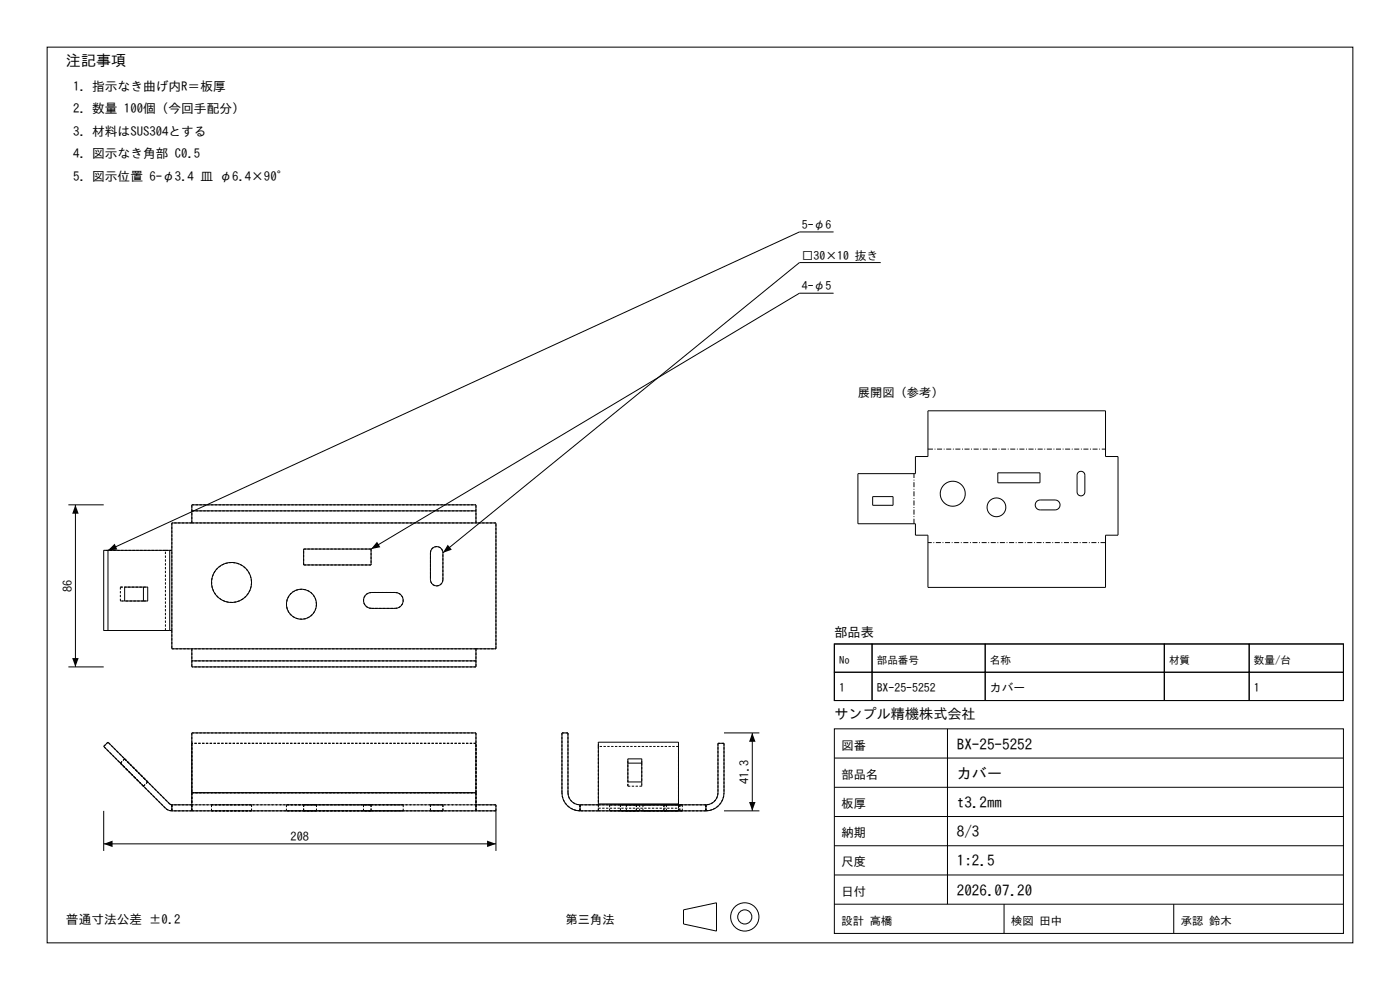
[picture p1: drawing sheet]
<svg xmlns="http://www.w3.org/2000/svg" width="297mm" height="210mm" viewBox="0 0 297 210" stroke-linecap="round" stroke-linejoin="round" font-family="sans-serif">
<g fill="none" stroke="#000" stroke-width=".21">
<path d="M10 10h277v190h-277zM176.8 49.2h-7.2l-146.7 67.5v17M186.8 55.7h-17.2l-75.6 61.6M176.8 62.2h-7.2l-90.9 54.3M14.5 107.1h7.5M16 107.1v34.4M36 116.7h.5M36 116.7v17M36 116.7h-14v17h14M36.5 110.9h68.7v26.7h-68.7zM40.7 108.4v2.5M40.7 108.4v-1.3h60.3v1.3"/>
<path d="M40.7 108.4h60.3M64.4 116.5h14.3v3.3h-14.3zM91.9 116.2a1.32 1.32 0 0 1 2.1 1.1v5.7a1.32 1.32 0 0 1-1.4 1.3 1.32 1.32 0 0 1-1.3-1.3v-5.7l.1-.4zM101 108.4v2.5M182 100.5h12.2v-3.7h2.7v-9.7h37.6v9.7h2.7v16.7h-2.7v11.1h-37.6v-11.1h-2.7v-2.4h-12.2zM185.1 105.3h4.4v1.9h-4.4zM211.7 100.3h8.9v2.1h-8.9zM219.9 106.4l.8-.3h3.1a1.05 1.05 0 0 1 1.1 1 1.05 1.05 0 0 1-1.1 1.1h-3.1a1.05 1.05 0 0 1-1-.7 1.05 1.05 0 0 1 .2-1.1zM228.7 100.2a.83 .83 0 0 1 .9-.2 .83 .83 0 0 1 .5 .8v3.6a.83 .83 0 0 1-.8 .8 .83 .83 0 0 1-.8-.8v-3.6zM26.4 124.5h4.9v3h-4.9zM30.4 124.5v3M36 133.7h.5"/>
<path d="M40.7 137.6v2.6M77.5 126.3l.8-.6h.5h5.1a1.69 1.69 0 0 1 1.6 1.7 1.69 1.69 0 0 1-1.6 1.7h-5.1a1.69 1.69 0 0 1-1.5-1 1.69 1.69 0 0 1 .2-1.8zM101 137.6v2.6M177 136.6h8v6h-8zM177 136.6h108v12h-108zM185 136.6h24v6h-24zM209 136.6h38v6h-38zM247 136.6h18v6h-18zM265 136.6h20v6h-20zM14.5 141.5h7.5M40.7 140.2v1.3h60.3v-1.3M40.7 140.2h60.3"/>
<path d="M153.6 155.5h7.5M159.6 155.5v16.5M177 154.6h108v43.4h-108zM177 142.6h8v6h-8zM185 142.6h24v6h-24zM201 154.6v37.2M209 142.6h38v6h-38zM247 142.6h18v6h-18zM265 142.6h20v6h-20zM22 172v8.5M22 179h83.2M36.5 170.7l-.5-.2-13.1-13.1-.9 .9 13.1 13.1 .4 .3 1 .3"/>
<path d="M36.5 172h68.7M36.5 170.7h4.2M36.5 170.7v1.3M40.7 168.2v3.8M40.7 168.2v-12.7h60.3v12.7M40.7 168.2h60.3M101 168.2v3.8M101 170.7h4.2v9.8M123.1 170.7a2.56 2.56 0 0 1-2.6-2.5v-12.7h-1.3v12.7a3.8 3.8 0 0 0 3.9 3.8M123.1 172h26.7M123.1 170.7h26.7M123.1 170.7v1.3"/>
<path d="M126.9 170.5v.2M126.9 170.5h17M126.9 170.5v-13.1h17v13.1M133.2 161.9h2.9M133.2 161h2.9v4.9h-2.9zM143.9 170.5v.2M149.8 170.7a2.56 2.56 0 0 0 2.5-2.5v-10.5h1.3v10.5a3.8 3.8 0 0 1-3.8 3.8M149.8 170.7v1.3M153.6 172h7.5M177 179.4h108M177 173.2h108M177 167h108"/>
<path d="M177 160.8h108M145 193l7-1.5v6l-7-1.5zM177 191.8h108M177 185.6h108M213 191.8v6.2M249 191.8v6.2"/>
<circle cx="202.1" cy="104.7" r="2.65"/>
<circle cx="211.4" cy="107.6" r="1.99"/>
<circle cx="49.1" cy="123.6" r="4.2"/>
<circle cx="63.9" cy="128.2" r="3.2"/>
<circle cx="158" cy="194.5" r="3"/>
<circle cx="158" cy="194.5" r="1.5"/>
</g>
<g fill="none" stroke="#000" stroke-width=".21" stroke-dasharray=".5 .3" stroke-linecap="butt">
<path d="M35.1 116.7h-13.1M36.5 110.9v5.8M36.5 116.7h-1.4M40.7 110.9h60.3M40.7 110.9h-4.2M40.7 107.1h60.3M40.7 110.9v-3.8M40.7 108.4h60.3M64.4 116.5h14.3M64.4 119.8v-3.3M78.7 116.5v3.3M78.7 119.8h-14.3"/>
<path d="M91.3 117.3v5.7M91.3 117.3a1.32 1.32 0 0 1 1.3-1.4 1.32 1.32 0 0 1 1.4 1.4M101 110.9v-3.8M105.2 110.9h-4.2M22 133.7h13.1M25.5 124.5h4.9M25.5 127.5v-3M25.5 124.5h.9M25.5 127.5h.9M30.4 127.5h-4.9M30.4 124.5h.9M30.4 127.5h.9"/>
<path d="M35.1 133.7v-17M36.5 137.6h4.2M36.5 133.7v-17M36.5 133.7v3.9M36.5 133.7h-1.4M40.7 137.6v3.9M53.4 123.6a4.2 4.2 0 0 1-6.2 3.8 4.2 4.2 0 0 1-.7-7.2 4.2 4.2 0 0 1 6.8 2.6l.1 .8M67.1 128.2a3.2 3.2 0 0 1-4.5 2.8 3.2 3.2 0 0 1-.6-5.3 3.2 3.2 0 0 1 5.1 1.8v.7M78.8 129.1a1.69 1.69 0 0 1-1.7-1.7 1.69 1.69 0 0 1 1.7-1.7M78.8 129.1h5.1M83.9 125.7h-5.1M83.9 125.7a1.69 1.69 0 0 1 1.6 1.7 1.69 1.69 0 0 1-1.6 1.7"/>
<path d="M94 123a1.32 1.32 0 0 1-1.4 1.3 1.32 1.32 0 0 1-1.3-1.3M94 123v-5.7M101 137.6h4.2M101 137.6h-60.3M101 137.6v3.9M105.2 137.6v-26.7M22 158.3l.9-.9M40.7 157.7v10.5M40.7 155.5h60.3M101 155.5v12.7M101 157.7h-60.3M101 141.5h-60.3"/>
<path d="M101 140.2h-60.3M119.2 155.5h1.3M126.9 158.3v13.1M126.9 158.3v-.9M143.9 158.3v-.9M143.9 158.3h-17M152.3 157.7v10.5M153.6 157.7v10.5M153.6 157.7h-1.3M25.5 161.9l4.9 4.9M25.5 161.9l.9-.9M26.4 161l4.9 4.9"/>
<path d="M30.4 166.8l-4.9-4.9M30.4 166.8l.9-.9M31.3 165.9l-4.9-4.9M35.1 171.4l-13.1-13.1M36 170.5l.5 .2M36 170.5l-13.1-13.1M36.5 172v-1.3M36.5 170.7v1.3M36.5 172l-1-.3-.4-.3M40.7 172h60.3M40.7 172h-4.2M40.7 170.7h60.3"/>
<path d="M40.7 170.7h-4.2M40.7 170.7v1.3M40.7 168.2h60.3M40.7 172v-3.8M40.7 168.2v2.5M40.7 168.2v-12.7M44.9 172h8.5M44.9 170.7h8.5M44.9 170.7v1.3M53.4 172h-8.5M53.4 170.7h-8.5M53.4 172v-1.3"/>
<path d="M60.8 172h6.3M60.8 170.7h6.3M60.8 170.7v1.3M64.4 172h14.3M64.4 170.7h14.3M64.4 172v-1.3M67.1 172h-6.3M67.1 170.7h-6.3M67.1 172v-1.3M77.1 172h1.7M77.1 170.7h1.7M77.1 170.7v1.3"/>
<path d="M78.7 172h-14.3M78.7 170.7h-14.3M78.7 172v-1.3M78.8 172h-1.7M78.8 172h5.1M78.8 170.7h-1.7M78.8 170.7h5.1M83.9 172h-5.1M83.9 172h1.6M83.9 170.7h-5.1M83.9 170.7h1.6M85.5 172h-1.6"/>
<path d="M85.5 170.7h-1.6M85.5 170.7v1.3M91.3 172h2.7M91.3 170.7h2.7M91.3 172v-1.3M94 172h-2.7M94 170.7h-2.7M94 172v-1.3M101 170.7v1.3M101 170.7h-60.3M101 168.2v2.5M101 172v-3.8"/>
<path d="M101 168.2v-10.5M101 168.2h-60.3M105.2 172v-1.3M105.2 172h-4.2M105.2 170.7h-4.2M119.2 168.2v-12.7M120.5 168.2a2.56 2.56 0 0 0 2.6 2.5M120.5 168.2v-12.7M123.1 170.7v1.3M123.1 172v-1.3M123.1 172a3.8 3.8 0 0 1-3.9-3.8M126.9 172h17"/>
<path d="M126.9 172h-3.8M126.9 170.7h17M126.9 170.7h-3.8M126.9 171.4h17M126.9 172v-.6M126.9 170.7v1.3M129.3 172h6.4M129.3 170.7h6.4M129.3 170.7v1.3M131.6 172h3.4M131.6 170.7h3.4M131.6 172v-1.3"/>
<path d="M132.5 172h-3.2M132.5 170.7h-3.2M132.9 172h8.5M132.9 170.7h8.5M132.9 170.7v1.3M133.2 166.8v-4.9M133.2 161.9v-.9M133.2 166.8v-.9M135 172h-3.4M135 170.7h-3.4M135 172v-1.3M135.7 172h-3.2"/>
<path d="M135.7 170.7h-3.2M135.7 170.7v1.3M136.1 161.9v4.9M136.1 166.8h-2.9M136.1 161.9v-.9M136.1 166.8v-.9M136.4 172h1.3M136.4 170.7h1.3M136.4 170.7v1.3M137.1 172h-4.2M137.1 170.7h-4.2M137.7 172h-1.3"/>
<path d="M137.7 172h5.7M137.7 170.7h-1.3M137.7 170.7h5.7M140.8 172h3.4M140.8 170.7h3.4M140.8 172v-1.3M141.4 172h-4.3M141.4 170.7h-4.3M141.4 170.7v1.3M143.4 172h-5.7M143.4 172h1.3M143.4 170.7h-5.7"/>
<path d="M143.4 170.7h1.3M143.9 170.7v1.3M143.9 172v-.6M143.9 171.4v-13.1M144.2 172h-3.4M144.2 170.7h-3.4M144.2 172v-1.3M144.7 172h-1.3M144.7 170.7h-1.3M144.7 170.7v1.3M149.8 170.7v1.3M149.8 172h-5.9"/>
<path d="M149.8 170.7h-5.9M149.8 172a3.8 3.8 0 0 0 3.8-3.8M149.8 172v-1.3M152.3 168.2a2.56 2.56 0 0 1-2.5 2.5"/>
</g>
<path d="M16 107.1l.7 1.9h-1.4zM22.9 116.7l1.4-1.4 .6 1.3zM80 114.9l.7 1.2-2 .4zM95 115.5l.8 1.1-1.8 .7zM15.3 139.6h1.4l-.7 1.9zM159.6 155.5l.7 1.8h-1.4zM22 179l1.9-.7v1.4zM103.3 178.3l1.9 .7-1.9 .7zM158.9 170.1h1.4l-.7 1.9z" fill="#000"/>
<path d="M196.9 95.3h37.6M193.9 111.1v-10.6M234.5 115.1h-37.6" fill="none" stroke="#000" stroke-width=".21" stroke-dasharray="1.1 .4 .2 .4" stroke-linecap="butt"/>
<g font-size="3.2">
<text x="14" y="14">注記事項</text>
<text x="203" y="159">BX-25-5252</text>
<text x="203" y="165.2">カバー</text>
<text x="203" y="171.4">t3.2mm</text>
<text x="203" y="177.6">8/3</text>
<text x="203" y="183.8">1:2.5</text>
<text x="203" y="190">2026.07.20</text>
</g>
<text font-size="3" x="177" y="152.6">サンプル精機株式会社</text>
<text font-size="2.8" x="177" y="135.1">部品表</text>
<g font-size="2.7">
<text x="15.5" y="19.2">1. 指示なき曲げ内R＝板厚</text>
<text x="15.5" y="24">2. 数量 100個（今回手配分）</text>
<text x="15.5" y="28.8">3. 材料はSUS304とする</text>
<text x="15.5" y="33.6">4. 図示なき角部 C0.5</text>
<text x="15.5" y="38.4">5. 図示位置 6-φ3.4 皿 φ6.4×90°</text>
<text x="14" y="196">普通寸法公差 ±0.2</text>
</g>
<g font-size="2.6">
<text x="182" y="84.1">展開図（参考）</text>
<text x="15.3" y="125.6" transform="rotate(-90 15.3 125.6)">86</text>
<text x="178.5" y="159">図番</text>
<text x="158.9" y="166.3" transform="rotate(-90 158.9 166.3)">41.3</text>
<text x="178.5" y="165.2">部品名</text>
<text x="178.5" y="171.4">板厚</text>
<text x="61.7" y="178.3">208</text>
<text x="178.5" y="177.6">納期</text>
<text x="178.5" y="183.8">尺度</text>
<text x="178.5" y="190">日付</text>
<text x="120" y="196">第三角法</text>
</g>
<g font-size="2.5">
<text x="170.1" y="48.6">5-φ6</text>
<text x="170.1" y="55.1">□30×10 抜き</text>
<text x="170.1" y="61.6">4-φ5</text>
<text x="178" y="146.8">1</text>
<text x="186" y="146.8">BX-25-5252</text>
<text x="210" y="146.8">カバー</text>
<text x="266" y="146.8">1</text>
</g>
<g font-size="2.4">
<text x="178.5" y="196.2">設計 高橋</text>
<text x="214.5" y="196.2">検図 田中</text>
<text x="250.5" y="196.2">承認 鈴木</text>
</g>
<g font-size="2.3">
<text x="178" y="140.8">No</text>
<text x="186" y="140.8">部品番号</text>
<text x="210" y="140.8">名称</text>
<text x="248" y="140.8">材質</text>
<text x="266" y="140.8">数量/台</text>
</g>
</svg>
